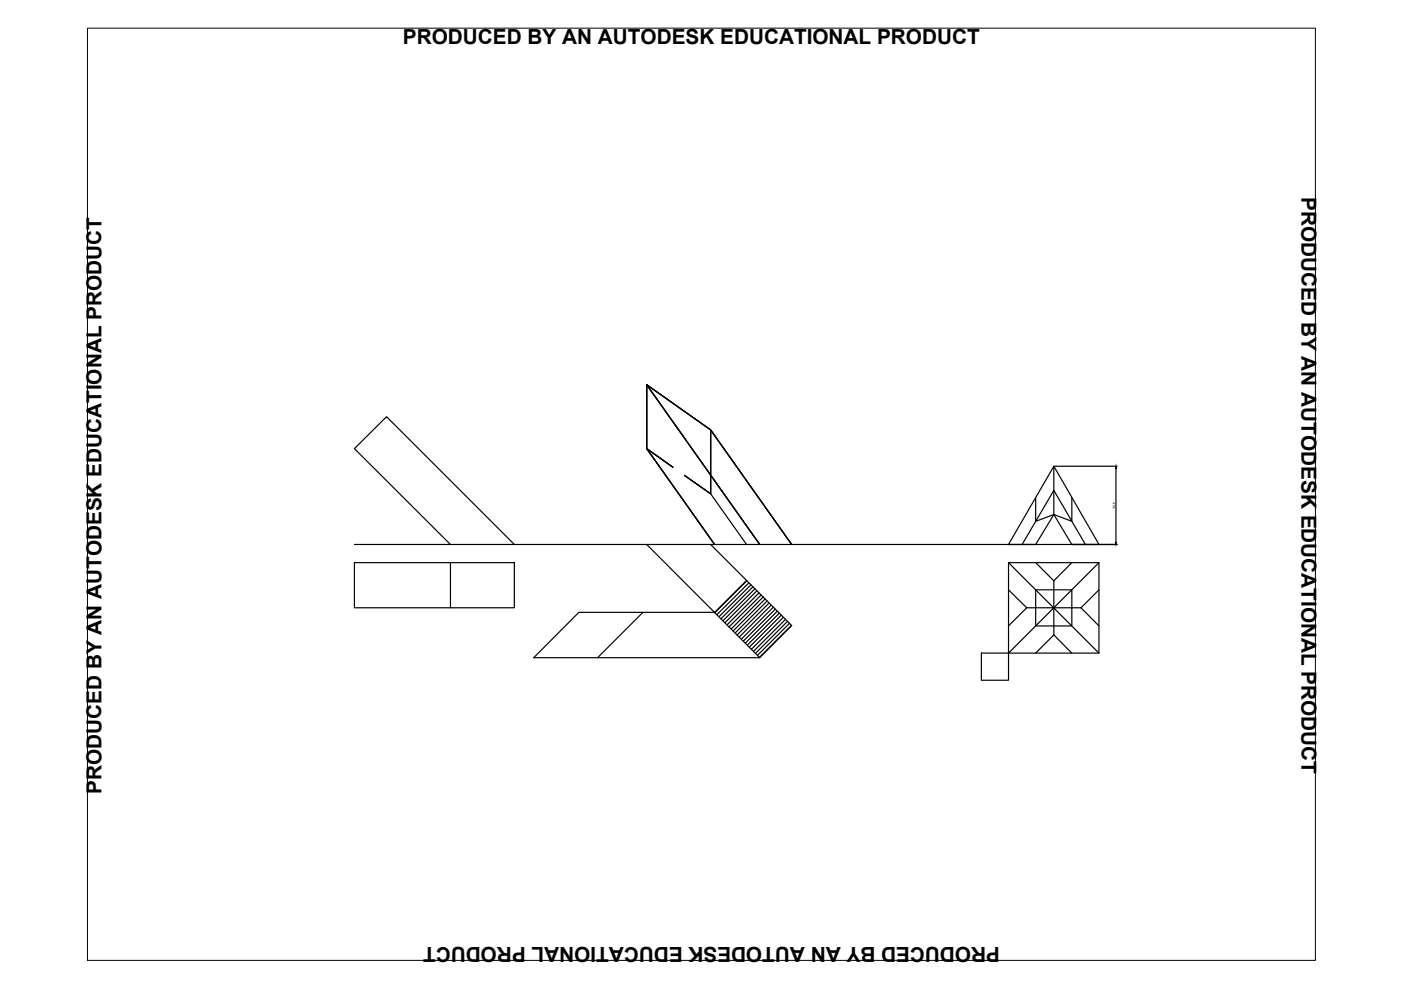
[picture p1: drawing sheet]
<svg xmlns="http://www.w3.org/2000/svg" width="297mm" height="210mm" viewBox="0 0 297 210" stroke-linecap="round" stroke-linejoin="round" font-family="sans-serif">
<!-- layer: Kontur -->
<g fill="none" stroke="#000" stroke-width=".25">
<path d="M137.1 81.6l24 33.8M223.4 98.8v10.3M223.6 98.8h13.3M236.6 99.4v15.6M75.1 119.3h34v9.6h-34zM75.1 115.4h161.8M95.5 115.4l-20.4-20.3 6.9-6.8 27.1 27.1M137.1 115.4l24 24 6.8-6.8-17.2-17.2M151.5 115.4l-14.4-20.3v-13.5l13.6 9.5 17.2 24.3M213.8 119.3h19.2v19.2h-19.2zM213.8 115.4h.1M213.8 115.4l9.6-16.6 9.6 16.6"/>
<path d="M213.8 119.3l19.2 19.2M216.7 115.4l6.7-11.4 6.7 11.4M219.6 115.4l3.8-6.3 3.8 6.3M219.6 119.3l3.8 3.8M227.2 119.3l-3.8 3.8M233 119.3l-19.2 19.2M136.3 129.8l-9.6 9.6M151.5 129.8h-28.8l-9.5 9.6h47.9M208.1 138.5h5.7v5.7h-5.7zM213.8 125.1l3.9 3.8M217.7 128.9l-3.9 3.8M223.4 123.1v5.8h-5.7"/>
<path d="M223.4 134.6l3.8 3.9M223.4 134.6l-3.8 3.9M229.2 128.9h-5.8v5.7M229.2 128.9l3.8 3.8M233 125.1l-3.8 3.8"/>
</g>
<!-- layer: Skjulte linjer -->
<path d="M137.1 95.1l5.6 4M95.5 119.3v9.6M145.1 100.8l5.6 3.9v-13.6v13.6l7.6 10.7M213.8 115.4h5.8M219.6 105.5v5l3.8-1.4 3.8 1.4v-5M227.2 115.4h5.8M158.3 123.1l-6.8 6.7M219.6 125.1h7.6v7.6h-7.6z" fill="none" stroke="#000" stroke-width=".25"/>
<!-- layer: Skravering -->
<g fill="none" stroke="#000" stroke-width=".25">
<path d="M158.3 123.1l-6.7 6.8M158.8 123.6l-6.8 6.7M159.2 124l-6.8 6.8M159.6 124.4l-6.7 6.8M160.1 124.8l-6.8 6.8M160.5 125.3l-6.8 6.7M160.9 125.7l-6.8 6.8M161.4 126.2l-6.8 6.7M161.8 126.6l-6.8 6.8M162.2 127l-6.8 6.8M162.6 127.4l-6.7 6.8M163.1 127.8l-6.8 6.8"/>
<path d="M163.5 128.3l-6.8 6.8M164 128.7l-6.8 6.8M164.4 129.2l-6.8 6.7M164.8 129.6l-6.8 6.8M165.2 130l-6.7 6.8M165.7 130.4l-6.8 6.8M166.1 130.9l-6.8 6.8M166.5 131.3l-6.7 6.8M167 131.7l-6.8 6.8M167.4 132.2l-6.8 6.7M167.8 132.6l-6.8 6.8"/>
</g>
<!-- layer: Kontur -->
<path d="M236.6 98.8l.1 .6h-.2zM236.5 115h.2l-.1 .4z" fill="#000" stroke="#000" stroke-width=".21"/>
<g fill="#000">
<path d="M236.3 106.9l.2 .1z"/>
<path d="M235.9 107.1h.2l-.1 .2 .1 .1a.16 .16 0 0 1 .1-.3 .16 .16 0 0 1 .2 .1 .16 .16 0 0 1-.1 .2 .26 .26 0 0 1-.3 0 .26 .26 0 0 1-.1-.3zM236.1 107.2a.15 .15 0 0 0 .3 0 .15 .15 0 0 0-.3 0z"/>
<path d="M235.9 106.6h.2l-.1 .1 .1 .1a.16 .16 0 0 1 .1-.2 .16 .16 0 0 1 .2 0 .16 .16 0 0 1 0 .2h-.1a.22 .22 0 0 1-.3 .1 .22 .22 0 0 1-.1-.3zM236.1 106.7a.11 .11 0 0 0 .2 0 .11 .11 0 0 0-.2 0z"/>
<path d="M235.9 107.5h.2a.16 .16 0 0 1 .3 0 .16 .16 0 0 1-.1 .3h-.3zM236 107.6a.07 .07 0 0 0 .1 0 .07 .07 0 0 0-.1 0zM236.2 107.6a.11 .11 0 0 0 .2 0 .11 .11 0 0 0-.2 0z"/>
</g>
<path d="M18.5 6h260.4v197.6h-260.4z" fill="none" stroke="#000" stroke-width=".21"/>
<g font-size="4.4">
<text x="85.4" y="9.4">PRODUCED BY AN AUTODESK EDUCATIONAL PRODUCT</text>
<text x="275.9" y="41.8" transform="rotate(90 275.9 41.8)">PRODUCED BY AN AUTODESK EDUCATIONAL PRODUCT</text>
<text x="21.5" y="168.4" transform="rotate(-90 21.5 168.4)">PRODUCED BY AN AUTODESK EDUCATIONAL PRODUCT</text>
<text x="212" y="200.8" transform="rotate(180 212 200.8)">PRODUCED BY AN AUTODESK EDUCATIONAL PRODUCT</text>
</g>
</svg>
